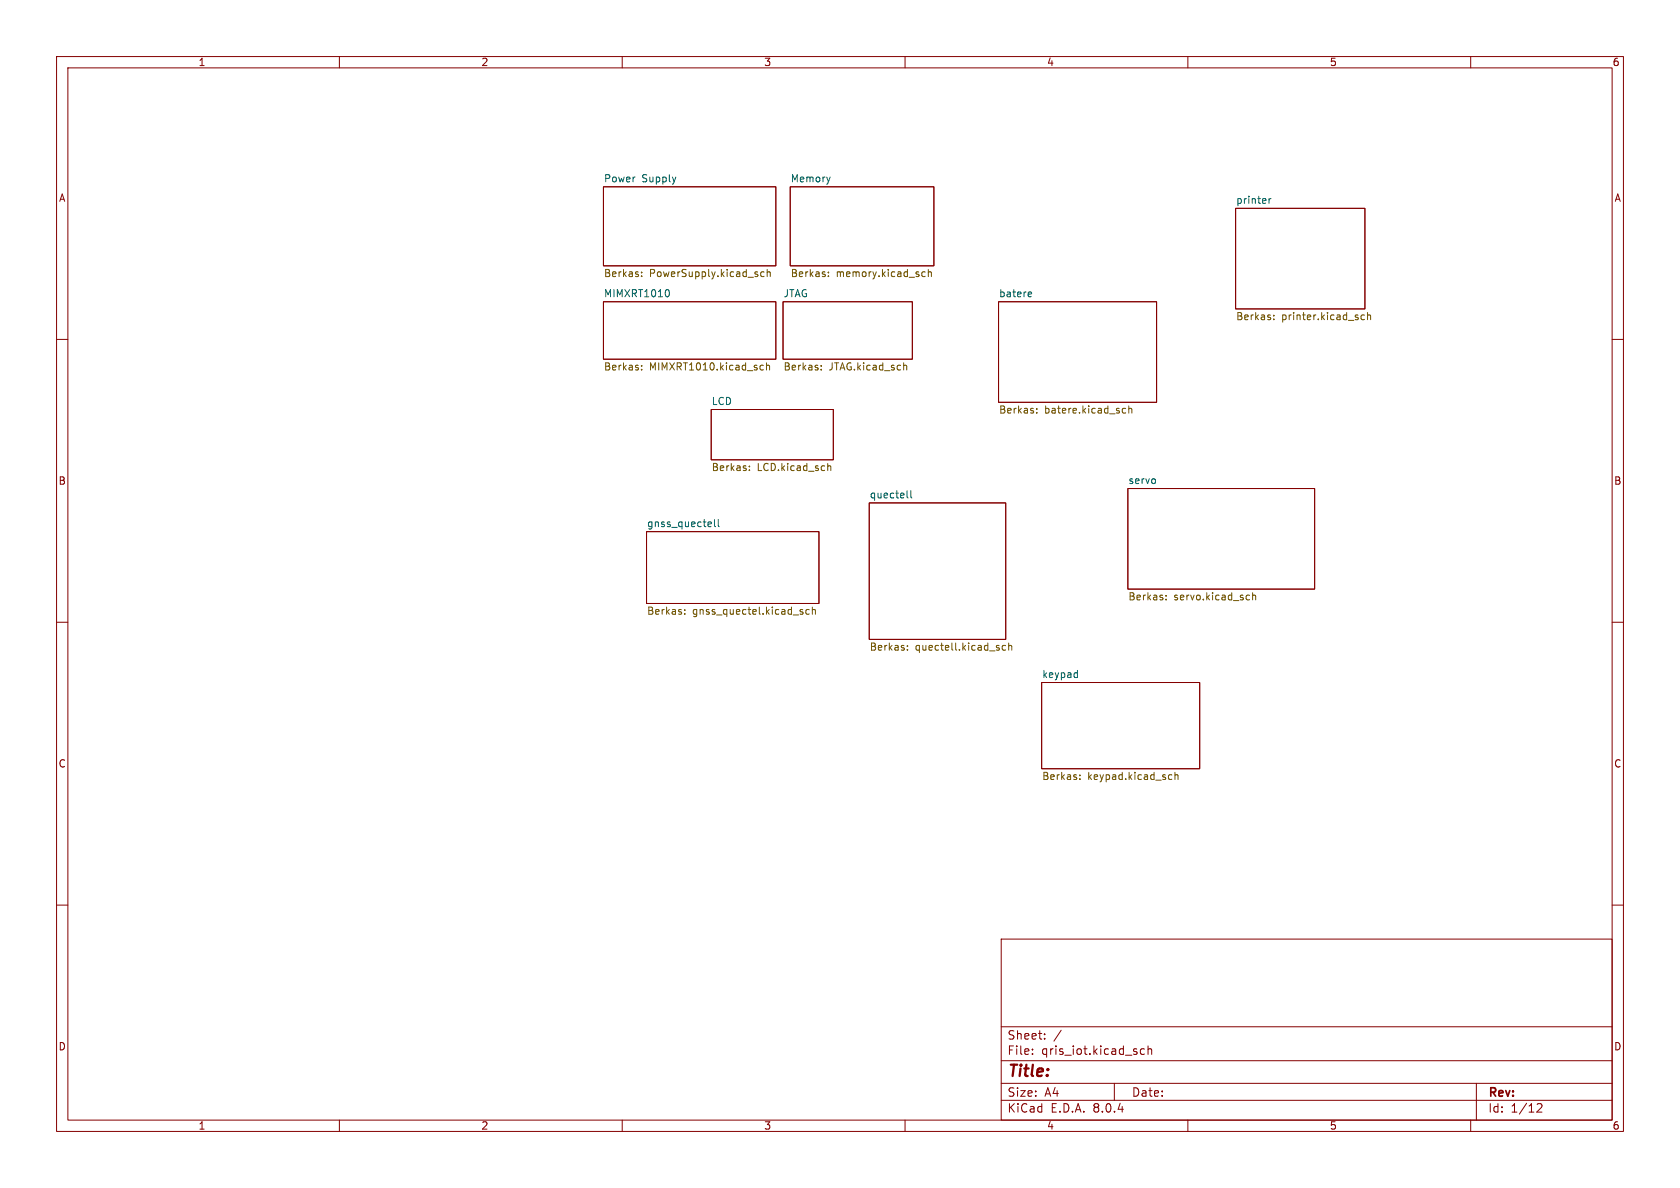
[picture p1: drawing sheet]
<svg xmlns="http://www.w3.org/2000/svg" width="297mm" height="210mm" viewBox="0 0 297 210" stroke-linecap="round" stroke-linejoin="round" font-family="sans-serif">
<g fill="none" stroke="#840000" stroke-width=".18">
<path d="M10 10h277v190h-277zM12 12h273v186h-273zM60 10v2M110 10v2M160 10v2M210 10v2M260 10v2M106.7 33h30.5v14h-30.5zM139.7 33h25.4v14h-25.4zM218.4 36.8h22.9v17.8h-22.9zM10 60h2M106.7 53.3h30.5v10.2h-30.5z"/>
<path d="M138.4 53.3h22.9v10.2h-22.9zM176.5 53.3h28v17.8h-28zM285 60h2M125.7 72.4h21.6v8.9h-21.6zM114.3 94h30.5v12.7h-30.5zM153.7 88.9h24.1v24.1h-24.1zM199.4 86.4h33v17.7h-33zM10 110h2M285 110h2M184.1 120.7h28v15.2h-28zM10 160h2M285 160h2"/>
<path d="M177 166h108v32h-108zM60 198v2M110 198v2M160 198v2M177 194.5h108M177 191.5h108M177 187.5h108M177 181.5h108M182.5 186.3v.1M182.5 185.5v.1M184.7 183.6v.1M184.7 182.8v.1"/>
<path d="M187.6 182.1l-1.3 2M197 191.5v3M202.3 185.5l-.4-.1-.3 .3v.4l.1 .2h.6M203 185.5l.2-.1 .3 .1 .1 .9M203 184.9v1.5M210 198v2M260 198v2M261 191.5v6.5M271.7 195.2l.6-.1 .2 .1 .1 .3-.9 1.1h.9"/>
</g>
<g fill="none" stroke="#725600" stroke-width=".18">
<path d="M113.4 48.8v.1M113.4 48.1v.1M135.1 48.1h-.4l-.2 .2 .1 .5h.5M135.6 48.2l.2-.1h.3l.1 .8M135.6 47.6v1.3M146.5 48.8v.1M146.5 48.1v.1M163 48.8l.2 .1 .4-.1M163.6 48.1h-.4l-.2 .1M164.1 48.2l.2-.1h.3l.1 .8M164.1 47.6v1.3M225.2 56.4v.1"/>
<path d="M225.2 55.7v.2M241.2 55.7h-.3l-.3 .2 .1 .6h.5M241.8 55.8l.1-.1h.3l.1 .8M241.8 55.2v1.3M113.4 64.6v.1M113.4 65.3v.1M134.5 64.6h.5M134.5 65.3h.5M135.5 64.7l.2-.1h.3l.1 .8M135.5 64.1v1.3M145.2 65.3v.1M145.2 64.6v.1"/>
<path d="M159.8 64.6h.4l.1 .8M183.3 72.9v.1M183.3 72.2v.2M198.5 73h.5M198.5 72.2h.5M199.6 72.3l.1-.1h.3l.1 .8M199.6 71.8v1.2M132.5 83.1v.1M132.5 82.4v.1M146.3 81.9v1.3M146.3 82.5l.2-.2 .3 .1 .1 .8M121.1 107.8v.1"/>
<path d="M121.1 108.5v.1M141.6 108.2h.3l.1 .2-.2 .2h-.2M141.6 107.7l.3 .1M143.1 107.8l-.4-.1-.2 .3 .1 .5h.5M143.6 107.9l.2-.2 .3 .1 .1 .8M143.6 107.3v1.3M160.4 114.8v.1M160.4 114.2v.1M177.8 114.2l-.4-.1-.2 .2 .1 .6h.5M178.3 114.2l.2-.1 .3 .1 .1 .7M178.3 113.7v1.2M206.1 105.9v.1"/>
<path d="M206.1 105.3v.1M220.5 105.2l.4 .1M220.9 106h-.4M221.4 105.3l.2-.1 .3 .1 .1 .7M221.4 104.8v1.2M190.9 137.7v.1M190.9 137v.1M206.8 137h.4M207.2 137.7l-.4 .1M207.7 137.1l.2-.1h.3l.1 .8M207.7 136.5v1.3"/>
</g>
<g fill="none" stroke="#006464" stroke-width=".18">
<path d="M146.8 31.3l-.3 .8M224.3 35.1v.9M224.7 35.1l-.4 .3M118 51.2a.79 .79 0 0 1 0 1.3M182 51.6l.3 .1 .1 .2-.6 .1M182.3 52.4l-.3 .1M125.6 92.3l.2 .3-.6 .1M125.7 93l-.1 .1M126.3 91.8v1.1l.2 .2M127 91.8v1.1l.2 .2M160.4 86.8v1l.1 .2M161 86.8v1l.2 .2"/>
<path d="M190.4 118.9l.1 .1M190.5 118.5v1.3M190.5 119.7l-.1 .1"/>
</g>
<text font-size="2.8" fill="#840000" x="178" y="190.9">Title:</text>
<g font-size="2.1" fill="#840000">
<text x="178" y="184">Sheet:</text>
<text x="178" y="186.7">File:</text>
<text x="184.1" y="186.7">qris_iot.kicad_sch</text>
<text x="178" y="196.9">KiCad</text>
<text x="178" y="194.1">Size:</text>
<text x="184.7" y="194.1">A4</text>
<text x="185.7" y="196.9">E.D.A.</text>
<text x="193.3" y="196.9">8.0.4</text>
<text x="200" y="194.1">Date:</text>
<text x="263" y="194.3">Rev:</text>
<text x="263" y="196.9">Id:</text>
<text x="267.1" y="196.9">1/12</text>
</g>
<g font-size="1.8" fill="#840000">
<text x="35" y="11.9">1</text>
<text x="85" y="11.9">2</text>
<text x="135" y="11.9">3</text>
<text x="185" y="11.9">4</text>
<text x="235" y="11.9">5</text>
<text x="285" y="11.9">6</text>
<text x="10.3" y="35.9">A</text>
<text x="285.3" y="35.9">A</text>
<text x="10.3" y="85.9">B</text>
<text x="285.3" y="85.9">B</text>
<text x="10.3" y="135.9">C</text>
<text x="285.3" y="135.9">C</text>
<text x="10.3" y="185.9">D</text>
<text x="285.3" y="185.9">D</text>
<text x="35" y="199.9">1</text>
<text x="85" y="199.9">2</text>
<text x="135" y="199.9">3</text>
<text x="185" y="199.9">4</text>
<text x="235" y="199.9">5</text>
<text x="285" y="199.9">6</text>
</g>
<g font-size="1.8" fill="#006464">
<text x="106.7" y="32.3">Power</text>
<text x="113.5" y="32.3">Supply</text>
<text x="139.7" y="32.3">Memory</text>
<text x="218.4" y="36.1">printer</text>
<text x="106.7" y="52.6">MIMXRT1010</text>
<text x="138.4" y="52.6">JTAG</text>
<text x="176.5" y="52.6">batere</text>
<text x="125.7" y="71.7">LCD</text>
<text x="153.7" y="88.2">quectell</text>
<text x="199.4" y="85.6">servo</text>
<text x="114.3" y="93.3">gnss_quectell</text>
<text x="184.1" y="119.9">keypad</text>
</g>
<g font-size="1.8" fill="#725600">
<text x="106.7" y="49.3">Berkas:</text>
<text x="114.8" y="49.3">PowerSupply.kicad_sch</text>
<text x="139.7" y="49.3">Berkas:</text>
<text x="147.8" y="49.3">memory.kicad_sch</text>
<text x="218.4" y="56.9">Berkas:</text>
<text x="226.6" y="56.9">printer.kicad_sch</text>
<text x="106.7" y="65.8">Berkas:</text>
<text x="114.8" y="65.8">MIMXRT1010.kicad_sch</text>
<text x="138.4" y="65.8">Berkas:</text>
<text x="146.6" y="65.8">JTAG.kicad_sch</text>
<text x="176.5" y="73.4">Berkas:</text>
<text x="184.7" y="73.4">batere.kicad_sch</text>
<text x="125.7" y="83.6">Berkas:</text>
<text x="133.9" y="83.6">LCD.kicad_sch</text>
<text x="199.4" y="106.5">Berkas:</text>
<text x="207.5" y="106.5">servo.kicad_sch</text>
<text x="114.3" y="109">Berkas:</text>
<text x="122.4" y="109">gnss_quectel.kicad_sch</text>
<text x="153.7" y="115.3">Berkas:</text>
<text x="161.8" y="115.3">quectell.kicad_sch</text>
<text x="184.1" y="138.2">Berkas:</text>
<text x="192.3" y="138.2">keypad.kicad_sch</text>
</g>
</svg>
